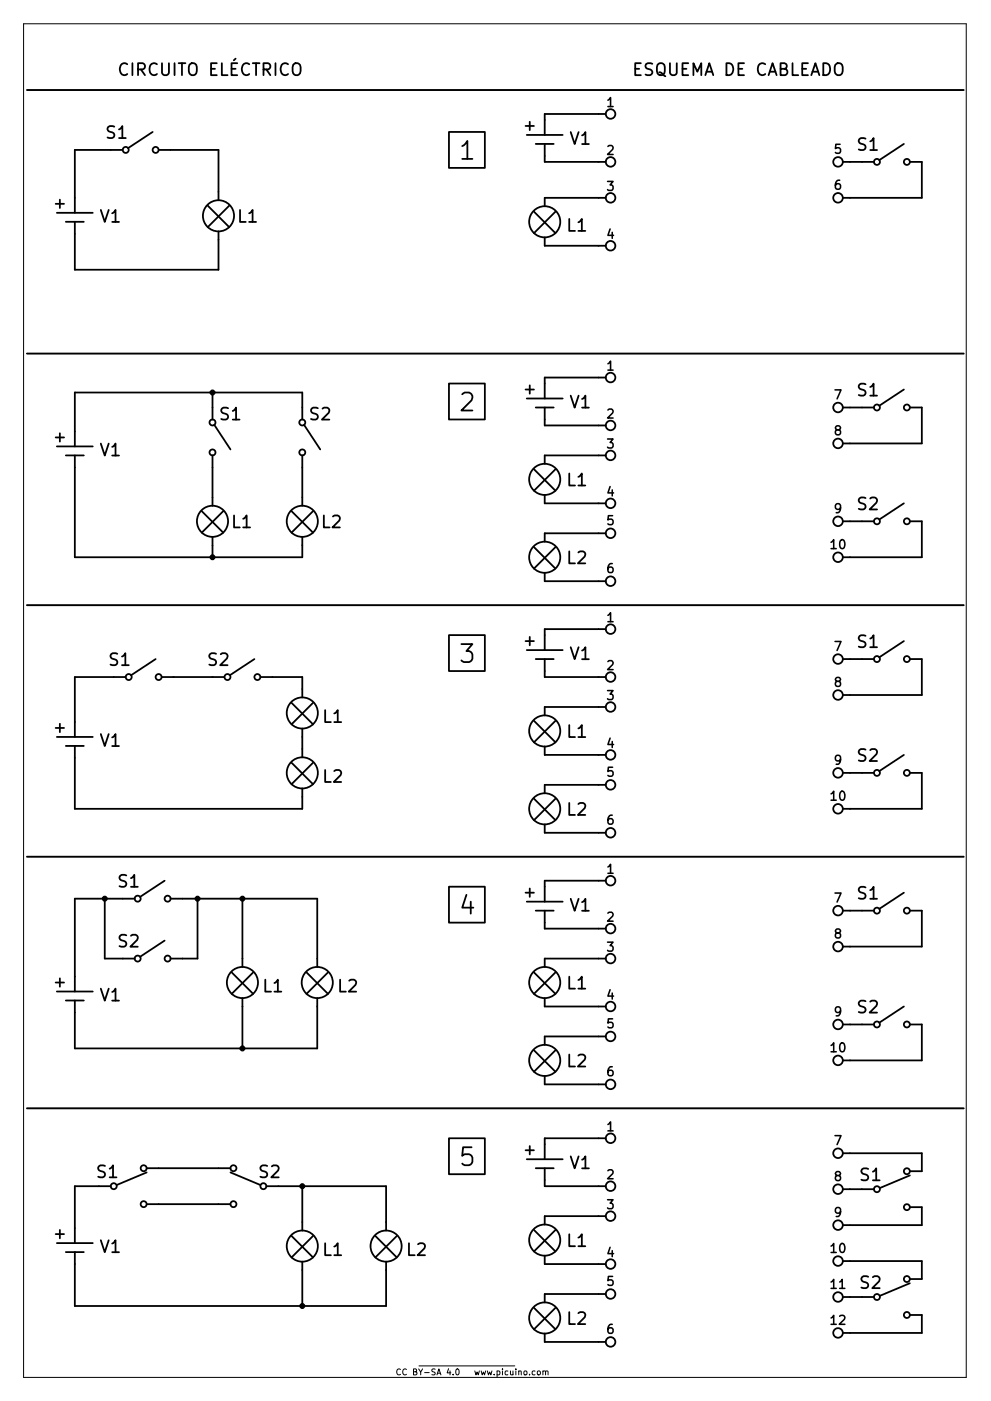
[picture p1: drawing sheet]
<svg xmlns="http://www.w3.org/2000/svg" width="210mm" height="297mm" viewBox="0 0 210 297" stroke-linecap="round" stroke-linejoin="round" font-family="sans-serif">
<path d="M5 5h200v287h-200zM85 290.4a.58 .58 0 0 0-.8 .5 .58 .58 0 0 0 .7 .6l.1-.1M88.9 289.6h20.3M96.8 290.4l.2-.2a.69 .69 0 0 1 .4 .7 .69 .69 0 0 1-.4 .6l-.3-.5zM115.2 290.8l.5-.1v.8M115.7 290.8l.2-.1h.3l.1 .8" fill="none" stroke="#000" stroke-width=".21"/>
<g fill="none" stroke="#000" stroke-width=".38">
<path d="M26 31.8h-10.1v13.3M32.4 28l-5.2 3.4M33.7 31.8h12.7v10.7M95.2 28h7.7v7.6h-7.7zM111.5 26.7h1.8M111.8 28.6h7.6M112.4 25.8v1.8M113.7 30.5h3.8M115.6 30.5v3.8h12.9M128.5 24.2h-12.9v4.4M178.8 34.3h6.6M191.8 30.5l-5.2 3.4"/>
<path d="M193 34.3h2.6v7.6h-16.8M11.8 43.2h1.8M12.1 45.1h7.6M12.7 42.3v1.8M14 47h3.8M15.9 47v10.2h30.5v-8.1M44.1 43.6l4.5 4.6M48.6 43.6l-4.5 4.6M113.3 44.9l4.6 4.5M115.6 50.3v1.8h12.9M117.9 44.9l-4.6 4.5M128.5 41.9h-12.9v1.8"/>
<path d="M11.8 92.7h1.8M12.1 94.7h7.6M12.7 91.9v1.7M14 96.6h3.8M15.9 96.6v21.5h48.2v-4.3M45.1 83.2v5.7M45.1 96.6v10.6M45.5 90.1l3.4 5.2M64.1 88.9v-5.7h-48.2v11.5M64.1 96.6v10.6M64.5 90.1l3.4 5.2M95.2 81.3h7.7v7.6h-7.7z"/>
<path d="M111.5 82.6h1.8M111.8 84.5h7.6M112.4 81.7v1.8M113.3 99.5l4.6 4.5M113.7 86.4h3.8M115.6 86.4v3.8h12.9M117.9 99.5l-4.6 4.5M128.5 96.6h-12.9v1.7M128.5 80h-12.9v4.5M178.8 86.4h6.6M191.8 82.6l-5.2 3.4M193 86.4h2.6v7.6h-16.8"/>
<path d="M42.8 108.4l4.6 4.5M45.1 113.8v4.3M47.4 108.4l-4.6 4.5M61.8 108.4l4.6 4.5M66.4 108.4l-4.6 4.5M113.3 116l4.6 4.6M115.6 104.9v1.8h12.9M117.9 116l-4.6 4.6M128.5 113.1h-12.9v1.7M178.8 110.5h6.6M191.8 106.7l-5.2 3.4M193 110.5h2.6v7.6h-16.8"/>
<path d="M33 139.7l-5.2 3.5M54 139.7l-5.2 3.5M95.2 134.7h7.7v7.6h-7.7zM111.5 135.9h1.8M111.8 137.8h7.6M112.4 135v1.8M113.7 139.7h3.8M115.6 121.4v1.8h12.9M115.6 139.7v3.8h12.9M128.5 133.4h-12.9v4.4M178.8 139.7h6.6M191.8 135.9l-5.2 3.5"/>
<path d="M193 139.7h2.6v7.7h-16.8M11.8 154.3h1.8M12.1 156.2h7.6M12.7 153.5v1.7M14 158.2h3.8M15.9 158.2v13.3h48.2v-4.3M26.7 143.5h-10.8v12.7M34.3 143.5h13.3M55.2 143.5h8.9v4.4M61.8 149l4.6 4.6M64.1 154.5v6.1M66.4 149l-4.6 4.6"/>
<path d="M113.3 152.8l4.6 4.6M115.6 158.3v1.8h12.9M117.9 152.8l-4.6 4.6M128.5 149.9h-12.9v1.8M61.8 161.7l4.6 4.6M66.4 161.7l-4.6 4.6M113.3 169.3l4.6 4.6M115.6 174.8v1.8h12.9M117.9 169.3l-4.6 4.6M128.5 166.4h-12.9v1.8M178.8 163.9h6.6M191.8 160.1l-5.2 3.4"/>
<path d="M193 163.9h2.6v7.6h-16.8M22.2 190.5v12.7h6.4M28.6 190.5h-12.7v19.7M34.9 199.4l-5.2 3.5M34.9 186.7l-5.2 3.5M36.2 190.5h31.1v14.5M41.9 190.5v12.7h-5.7M51.4 190.5v14.5M95.2 188h7.7v7.6h-7.7zM111.5 189.3h1.8M111.8 191.2h7.6M112.4 188.4v1.8"/>
<path d="M113.7 193.1h3.8M115.6 193.1v3.8h12.9M128.5 186.7h-12.9v4.5M178.8 193.1h6.6M191.8 189.3l-5.2 3.4M193 193.1h2.6v7.6h-16.8M11.8 208.3h1.8M12.1 210.2h7.6M12.7 207.4v1.8M14 212.1h3.8M49.1 206.2l4.6 4.5M51.4 211.6v10.7"/>
<path d="M53.7 206.2l-4.6 4.5M65 206.2l4.6 4.5M67.3 211.6v10.7h-51.4v-10.2M69.6 206.2l-4.6 4.5M113.3 206.2l4.6 4.5M115.6 211.6v1.8h12.9M117.9 206.2l-4.6 4.5M128.5 203.2h-12.9v1.8M128.5 219.7h-12.9v1.8M178.8 217.2h6.6M191.8 213.4l-5.2 3.4M193 217.2h2.6v7.6h-16.8"/>
<path d="M113.3 222.7l4.6 4.5M115.6 228.1v1.8h12.9M117.9 222.7l-4.6 4.5M23.5 251.5h-7.6v12.1M31.1 247.7h17.8M31.1 255.3h17.8M31.1 248.6l-6.3 2.6M48.9 248.6l6.3 2.6M56.5 251.5h25.4v9.4M64.1 251.5v9.4M95.2 241.3h7.7v7.7h-7.7zM111.5 243.9h1.8"/>
<path d="M111.8 245.8h7.6M112.4 243v1.8M113.7 247.7h3.8M115.6 247.7v3.8h12.9M128.5 241.3h-12.9v4.5M128.5 257.8h-12.9v1.8M178.8 252.1h6.6M178.8 244.5h16.8v3.8h-2.6M193 255.9h2.6v3.9h-16.8M193 249.2l-6.3 2.7M11.8 261.7h1.8M12.1 263.6h7.6"/>
<path d="M12.7 260.8v1.7M14 265.5h3.8M15.9 265.5v11.4h66v-9.4M61.8 262l4.6 4.6M64.1 267.5v9.4M66.4 262l-4.6 4.6M79.6 262l4.6 4.6M84.2 262l-4.6 4.6M113.3 260.8l4.6 4.5M113.3 277.3l4.6 4.5M115.6 266.2v1.8h12.9M117.9 260.8l-4.6 4.5"/>
<path d="M117.9 277.3l-4.6 4.5M128.5 274.4h-12.9v1.7M178.8 275h6.6M178.8 267.4h16.8v3.8h-2.6M193 278.8h2.6v3.8h-16.8M193 272.1l-6.3 2.6M115.6 282.7v1.8h12.9"/>
<circle cx="26.7" cy="31.8" r=".63"/>
<circle cx="33" cy="31.8" r=".63"/>
<circle cx="129.5" cy="24.2" r="1.02"/>
<circle cx="129.5" cy="34.3" r="1.02"/>
<circle cx="177.8" cy="34.3" r="1.02"/>
<circle cx="186.1" cy="34.3" r=".63"/>
<circle cx="192.4" cy="34.3" r=".63"/>
<circle cx="46.4" cy="45.8" r="3.3"/>
<circle cx="115.6" cy="47" r="3.3"/>
<circle cx="129.5" cy="52.1" r="1.02"/>
<circle cx="129.5" cy="41.9" r="1.02"/>
<circle cx="177.8" cy="41.9" r="1.02"/>
<circle cx="45.1" cy="95.9" r=".63"/>
<circle cx="45.1" cy="89.6" r=".63"/>
<circle cx="64.1" cy="89.6" r=".63"/>
<circle cx="64.1" cy="95.9" r=".63"/>
<circle cx="129.5" cy="96.6" r="1.02"/>
<circle cx="129.5" cy="90.2" r="1.02"/>
<circle cx="129.5" cy="80" r="1.02"/>
<circle cx="177.8" cy="86.4" r="1.02"/>
<circle cx="177.8" cy="94" r="1.02"/>
<circle cx="186.1" cy="86.4" r=".63"/>
<circle cx="192.4" cy="86.4" r=".63"/>
<circle cx="45.1" cy="110.5" r="3.3"/>
<circle cx="64.1" cy="110.5" r="3.3"/>
<circle cx="115.6" cy="118.1" r="3.3"/>
<circle cx="115.6" cy="101.6" r="3.3"/>
<circle cx="129.5" cy="106.7" r="1.02"/>
<circle cx="129.5" cy="113.1" r="1.02"/>
<circle cx="177.8" cy="110.5" r="1.02"/>
<circle cx="177.8" cy="118.1" r="1.02"/>
<circle cx="186.1" cy="110.5" r=".63"/>
<circle cx="192.4" cy="110.5" r=".63"/>
<circle cx="129.5" cy="133.4" r="1.02"/>
<circle cx="129.5" cy="123.2" r="1.02"/>
<circle cx="177.8" cy="139.7" r="1.02"/>
<circle cx="186.1" cy="139.7" r=".63"/>
<circle cx="192.4" cy="139.7" r=".63"/>
<circle cx="27.3" cy="143.5" r=".63"/>
<circle cx="33.7" cy="143.5" r=".63"/>
<circle cx="48.3" cy="143.5" r=".63"/>
<circle cx="54.6" cy="143.5" r=".63"/>
<circle cx="64.1" cy="151.2" r="3.3"/>
<circle cx="115.6" cy="155" r="3.3"/>
<circle cx="129.5" cy="143.5" r="1.02"/>
<circle cx="129.5" cy="149.9" r="1.02"/>
<circle cx="177.8" cy="147.4" r="1.02"/>
<circle cx="64.1" cy="163.9" r="3.3"/>
<circle cx="115.6" cy="171.5" r="3.3"/>
<circle cx="129.5" cy="166.4" r="1.02"/>
<circle cx="129.5" cy="160.1" r="1.02"/>
<circle cx="129.5" cy="176.6" r="1.02"/>
<circle cx="177.8" cy="171.5" r="1.02"/>
<circle cx="177.8" cy="163.9" r="1.02"/>
<circle cx="186.1" cy="163.9" r=".63"/>
<circle cx="192.4" cy="163.9" r=".63"/>
<circle cx="29.2" cy="190.5" r=".63"/>
<circle cx="35.6" cy="190.5" r=".63"/>
<circle cx="129.5" cy="196.9" r="1.02"/>
<circle cx="129.5" cy="186.7" r="1.02"/>
<circle cx="177.8" cy="193.1" r="1.02"/>
<circle cx="186.1" cy="193.1" r=".63"/>
<circle cx="192.4" cy="193.1" r=".63"/>
<circle cx="29.2" cy="203.2" r=".63"/>
<circle cx="35.6" cy="203.2" r=".63"/>
<circle cx="51.4" cy="208.3" r="3.3"/>
<circle cx="67.3" cy="208.3" r="3.3"/>
<circle cx="115.6" cy="208.3" r="3.3"/>
<circle cx="129.5" cy="203.2" r="1.02"/>
<circle cx="129.5" cy="213.4" r="1.02"/>
<circle cx="129.5" cy="219.7" r="1.02"/>
<circle cx="177.8" cy="200.7" r="1.02"/>
<circle cx="177.8" cy="217.2" r="1.02"/>
<circle cx="186.1" cy="217.2" r=".63"/>
<circle cx="192.4" cy="217.2" r=".63"/>
<circle cx="115.6" cy="224.8" r="3.3"/>
<circle cx="129.5" cy="229.9" r="1.02"/>
<circle cx="177.8" cy="224.8" r="1.02"/>
<circle cx="24.1" cy="251.5" r=".63"/>
<circle cx="30.5" cy="247.7" r=".63"/>
<circle cx="30.5" cy="255.3" r=".63"/>
<circle cx="49.5" cy="255.3" r=".63"/>
<circle cx="49.5" cy="247.7" r=".63"/>
<circle cx="55.9" cy="251.5" r=".63"/>
<circle cx="129.5" cy="241.3" r="1.02"/>
<circle cx="129.5" cy="251.5" r="1.02"/>
<circle cx="129.5" cy="257.8" r="1.02"/>
<circle cx="177.8" cy="244.5" r="1.02"/>
<circle cx="177.8" cy="252.1" r="1.02"/>
<circle cx="177.8" cy="259.8" r="1.02"/>
<circle cx="186.1" cy="252.1" r=".63"/>
<circle cx="192.4" cy="255.9" r=".63"/>
<circle cx="192.4" cy="248.3" r=".63"/>
<circle cx="64.1" cy="264.2" r="3.3"/>
<circle cx="81.9" cy="264.2" r="3.3"/>
<circle cx="115.6" cy="262.9" r="3.3"/>
<circle cx="115.6" cy="279.4" r="3.3"/>
<circle cx="129.5" cy="268" r="1.02"/>
<circle cx="129.5" cy="274.4" r="1.02"/>
<circle cx="177.8" cy="267.4" r="1.02"/>
<circle cx="177.8" cy="275" r="1.02"/>
<circle cx="186.1" cy="275" r=".63"/>
<circle cx="192.4" cy="271.2" r=".63"/>
<circle cx="192.4" cy="278.8" r=".63"/>
<circle cx="129.5" cy="284.5" r="1.02"/>
<circle cx="177.8" cy="282.6" r="1.02"/>
</g>
<path d="M5.7 19.1h198.8M5.7 75h198.8M5.7 128.3h198.8M5.7 181.6h198.8M5.7 235h198.8" fill="none" stroke="#000" stroke-width=".41"/>
<g fill="#000" stroke="#000" stroke-width=".25">
<circle cx="45.1" cy="83.2" r=".51"/>
<circle cx="45.1" cy="118.1" r=".51"/>
<circle cx="22.2" cy="190.5" r=".51"/>
<circle cx="41.9" cy="190.5" r=".51"/>
<circle cx="51.4" cy="190.5" r=".51"/>
<circle cx="51.4" cy="222.3" r=".51"/>
<circle cx="64.1" cy="251.5" r=".51"/>
<circle cx="64.1" cy="276.9" r=".51"/>
</g>
<g font-size="5.3">
<text x="97.7" y="33.9">1</text>
<text x="97.7" y="87.2">2</text>
<text x="97.7" y="140.6">3</text>
<text x="97.7" y="193.9">4</text>
<text x="97.7" y="247.3">5</text>
</g>
<g font-size="3.5">
<text x="24.8" y="16.1">CIRCUITO ELÉCTRICO</text>
<text x="134" y="16.1">ESQUEMA DE CABLEADO</text>
<text x="22.6" y="29.4">S1</text>
<text x="121" y="30.7">V1</text>
<text x="182" y="31.9">S1</text>
<text x="21.3" y="47.2">V1</text>
<text x="50.5" y="47.2">L1</text>
<text x="120.4" y="49.1">L1</text>
<text x="46.7" y="89.1">S1</text>
<text x="65.8" y="89.1">S2</text>
<text x="121" y="86.5">V1</text>
<text x="182" y="84">S1</text>
<text x="21.3" y="96.7">V1</text>
<text x="120.4" y="103.1">L1</text>
<text x="49.3" y="111.9">L1</text>
<text x="68.3" y="111.9">L2</text>
<text x="182" y="108.1">S2</text>
<text x="120.4" y="119.6">L2</text>
<text x="182" y="137.3">S1</text>
<text x="23.2" y="141.2">S1</text>
<text x="44.2" y="141.2">S2</text>
<text x="121" y="139.9">V1</text>
<text x="68.6" y="153.2">L1</text>
<text x="21.3" y="158.3">V1</text>
<text x="120.4" y="156.4">L1</text>
<text x="182" y="161.5">S2</text>
<text x="68.6" y="165.9">L2</text>
<text x="120.4" y="172.9">L2</text>
<text x="25.1" y="188.1">S1</text>
<text x="182" y="190.7">S1</text>
<text x="121" y="193.2">V1</text>
<text x="25.1" y="200.8">S2</text>
<text x="120.4" y="209.7">L1</text>
<text x="21.3" y="212.3">V1</text>
<text x="55.9" y="210.4">L1</text>
<text x="71.8" y="210.4">L2</text>
<text x="182" y="214.8">S2</text>
<text x="120.4" y="226.2">L2</text>
<text x="20.6" y="249.7">S1</text>
<text x="55" y="249.7">S2</text>
<text x="121" y="247.8">V1</text>
<text x="182.5" y="250.4">S1</text>
<text x="21.3" y="265.6">V1</text>
<text x="68.6" y="266.3">L1</text>
<text x="86.4" y="266.3">L2</text>
<text x="120.4" y="264.3">L1</text>
<text x="182.5" y="273.2">S2</text>
<text x="120.4" y="280.9">L2</text>
</g>
<g font-size="2.7">
<text x="128.8" y="22.7">1</text>
<text x="128.8" y="32.9">2</text>
<text x="177.1" y="32.6">5</text>
<text x="128.8" y="40.5">3</text>
<text x="177.1" y="40.2">6</text>
<text x="128.8" y="50.6">4</text>
<text x="128.8" y="78.6">1</text>
<text x="128.8" y="88.7">2</text>
<text x="177.1" y="84.7">7</text>
<text x="128.8" y="95.1">3</text>
<text x="177.1" y="92.3">8</text>
<text x="128.8" y="105.2">4</text>
<text x="128.8" y="111.3">5</text>
<text x="177.1" y="108.8">9</text>
<text x="176.3" y="116.4">10</text>
<text x="128.8" y="121.5">6</text>
<text x="128.8" y="131.9">1</text>
<text x="128.8" y="142.1">2</text>
<text x="177.1" y="138">7</text>
<text x="128.8" y="148.4">3</text>
<text x="177.1" y="145.6">8</text>
<text x="128.8" y="158.6">4</text>
<text x="128.8" y="164.7">5</text>
<text x="177.1" y="162.1">9</text>
<text x="176.3" y="169.8">10</text>
<text x="128.8" y="174.8">6</text>
<text x="128.8" y="185.3">1</text>
<text x="177.1" y="191.3">7</text>
<text x="128.8" y="195.4">2</text>
<text x="128.8" y="201.8">3</text>
<text x="177.1" y="199">8</text>
<text x="128.8" y="211.9">4</text>
<text x="177.1" y="215.5">9</text>
<text x="128.8" y="218">5</text>
<text x="176.3" y="223.1">10</text>
<text x="128.8" y="228.2">6</text>
<text x="128.8" y="239.9">1</text>
<text x="177.1" y="242.8">7</text>
<text x="128.8" y="250">2</text>
<text x="177.1" y="250.4">8</text>
<text x="128.8" y="256.4">3</text>
<text x="177.1" y="258">9</text>
<text x="128.8" y="266.5">4</text>
<text x="176.3" y="265.6">10</text>
<text x="128.8" y="272.6">5</text>
<text x="176.3" y="273.3">11</text>
<text x="176.3" y="280.9">12</text>
<text x="128.8" y="282.8">6</text>
</g>
<g font-size="1.8">
<text x="85.1" y="291.6">CC BY-SA 4.0</text>
<text x="101.1" y="291.6">www.picuino.com</text>
</g>
</svg>
